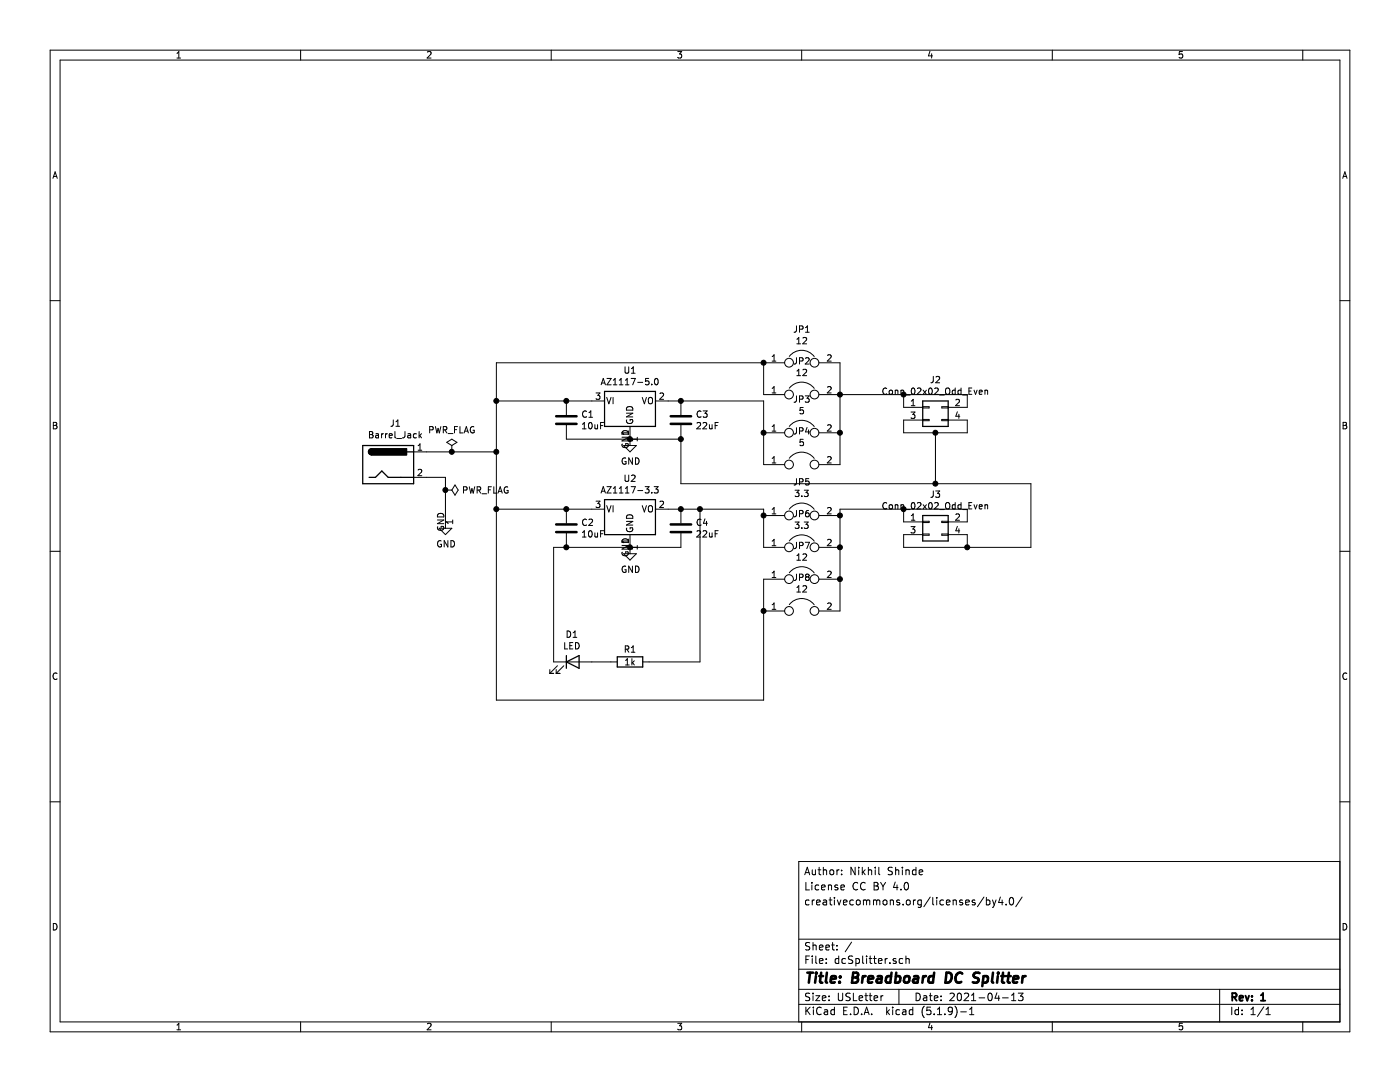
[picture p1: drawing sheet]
EESchema Schematic File Version 4
EELAYER 30 0
EELAYER END
$Descr USLetter 11000 8500
encoding utf-8
Sheet 1 1
Title "Breadboard DC Splitter"
Date "2021-04-13"
Rev "1"
Comp ""
Comment1 ""
Comment2 "creativecommons.org/licenses/by4.0/"
Comment3 "License CC BY 4.0"
Comment4 "Author: Nikhil Shinde"
$EndDescr
$Comp
L Connector:Barrel_Jack J1
U 1 1
P 3050 3650
F 0 "J1" H 3107 3975 50  0000 C CNN
F 1 "Barrel_Jack" H 3107 3884 50  0000 C CNN
F 2 "Connector_BarrelJack:BarrelJack_CLIFF_FC681465S_SMT_Horizontal" H 3100 3610 50  0001 C CNN
F 3 "https://www.mouser.in/datasheet/2/670/pj_102ah-1778518.pdf" H 3100 3610 50  0001 C CNN
F 4 "490-PJ-002AH-SMT-TR" H 3050 3650 50  0001 C CNN "Mouser"
	1    3050 3650
	1    0    0    -1  
$EndComp
$Comp
L Regulator_Linear:AZ1117-5.0 U1
U 1 1
P 4950 3150
F 0 "U1" H 4950 3392 50  0000 C CNN
F 1 "AZ1117-5.0" H 4950 3301 50  0000 C CNN
F 2 "Package_TO_SOT_SMD:SOT-223-3_TabPin2" H 4950 3400 50  0001 C CIN
F 3 "https://www.diodes.com/assets/Datasheets/AZ1117.pdf" H 4950 3150 50  0001 C CNN
F 4 "621-AZ1117CH2-5.0TRG" H 4950 3150 50  0001 C CNN "Mouser"
	1    4950 3150
	1    0    0    -1  
$EndComp
$Comp
L Regulator_Linear:AZ1117-3.3 U2
U 1 1
P 4950 4000
F 0 "U2" H 4950 4242 50  0000 C CNN
F 1 "AZ1117-3.3" H 4950 4151 50  0000 C CNN
F 2 "Package_TO_SOT_SMD:SOT-223-3_TabPin2" H 4950 4250 50  0001 C CIN
F 3 "https://www.diodes.com/assets/Datasheets/AZ1117.pdf" H 4950 4000 50  0001 C CNN
F 4 "621-AZ1117CR-3.3TRG1" H 4950 4000 50  0001 C CNN "Mouser"
	1    4950 4000
	1    0    0    -1  
$EndComp
$Comp
L Device:C C1
U 1 1
P 4450 3300
F 0 "C1" H 4565 3346 50  0000 L CNN
F 1 "10uF" H 4565 3255 50  0000 L CNN
F 2 "Capacitor_SMD:C_0805_2012Metric_Pad1.18x1.45mm_HandSolder" H 4488 3150 50  0001 C CNN
F 3 "~" H 4450 3300 50  0001 C CNN
F 4 "187-CL21A106KOQNNNG" H 4450 3300 50  0001 C CNN "Mouser"
	1    4450 3300
	1    0    0    -1  
$EndComp
$Comp
L Device:C C2
U 1 1
P 4450 4150
F 0 "C2" H 4565 4196 50  0000 L CNN
F 1 "10uF" H 4565 4105 50  0000 L CNN
F 2 "Capacitor_SMD:C_0805_2012Metric_Pad1.18x1.45mm_HandSolder" H 4488 4000 50  0001 C CNN
F 3 "~" H 4450 4150 50  0001 C CNN
F 4 "187-CL21A106KOQNNNG" H 4450 4150 50  0001 C CNN "Mouser"
	1    4450 4150
	1    0    0    -1  
$EndComp
$Comp
L Device:C C3
U 1 1
P 5350 3300
F 0 "C3" H 5465 3346 50  0000 L CNN
F 1 "22uF" H 5465 3255 50  0000 L CNN
F 2 "Capacitor_SMD:C_0805_2012Metric_Pad1.18x1.45mm_HandSolder" H 5388 3150 50  0001 C CNN
F 3 "~" H 5350 3300 50  0001 C CNN
F 4 "791-0805X226M6R3CT" H 5350 3300 50  0001 C CNN "Mouser"
	1    5350 3300
	1    0    0    -1  
$EndComp
$Comp
L Device:C C4
U 1 1
P 5350 4150
F 0 "C4" H 5465 4196 50  0000 L CNN
F 1 "22uF" H 5465 4105 50  0000 L CNN
F 2 "Capacitor_SMD:C_0805_2012Metric_Pad1.18x1.45mm_HandSolder" H 5388 4000 50  0001 C CNN
F 3 "~" H 5350 4150 50  0001 C CNN
F 4 "791-0805X226M6R3CT" H 5350 4150 50  0001 C CNN "Mouser"
	1    5350 4150
	1    0    0    -1  
$EndComp
Wire Wire Line
	4650 3150 4450 3150
Wire Wire Line
	4450 3150 3900 3150
Wire Wire Line
	3900 3150 3900 3550
Wire Wire Line
	3900 3550 3550 3550
Connection ~ 4450 3150
Wire Wire Line
	3900 3550 3900 4000
Wire Wire Line
	3900 4000 4450 4000
Connection ~ 3900 3550
Connection ~ 4450 4000
Wire Wire Line
	4450 4000 4650 4000
Wire Wire Line
	5250 3150 5350 3150
Wire Wire Line
	5250 4000 5350 4000
Wire Wire Line
	4450 4300 4950 4300
Connection ~ 4950 4300
Wire Wire Line
	4950 4300 5350 4300
Wire Wire Line
	4450 3450 4950 3450
Connection ~ 4950 3450
Wire Wire Line
	4950 3450 5350 3450
Wire Wire Line
	3350 3750 3500 3750
Wire Wire Line
	3500 3750 3500 3850
$Comp
L power:GND #PWR01
U 1 1
P 3500 4100
F 0 "#PWR01" H 3500 3850 50  0001 C CNN
F 1 "GND" H 3505 3927 50  0000 C CNN
F 2 "" H 3500 4100 50  0001 C CNN
F 3 "" H 3500 4100 50  0001 C CNN
	1    3500 4100
	1    0    0    -1  
$EndComp
$Comp
L power:GND #PWR03
U 1 1
P 4950 4300
F 0 "#PWR03" H 4950 4050 50  0001 C CNN
F 1 "GND" H 4955 4127 50  0000 C CNN
F 2 "" H 4950 4300 50  0001 C CNN
F 3 "" H 4950 4300 50  0001 C CNN
	1    4950 4300
	1    0    0    -1  
$EndComp
$Comp
L power:GND #PWR02
U 1 1
P 4950 3450
F 0 "#PWR02" H 4950 3200 50  0001 C CNN
F 1 "GND" H 4955 3277 50  0000 C CNN
F 2 "" H 4950 3450 50  0001 C CNN
F 3 "" H 4950 3450 50  0001 C CNN
	1    4950 3450
	1    0    0    -1  
$EndComp
$Comp
L Device:LED D1
U 1 1
P 4500 5200
F 0 "D1" H 4493 5417 50  0000 C CNN
F 1 "LED" H 4493 5326 50  0000 C CNN
F 2 "LED_THT:LED_D3.0mm" H 4500 5200 50  0001 C CNN
F 3 "~" H 4500 5200 50  0001 C CNN
	1    4500 5200
	1    0    0    -1  
$EndComp
$Comp
L Device:R R1
U 1 1
P 4950 5200
F 0 "R1" V 4850 5200 50  0000 C CNN
F 1 "1k" V 4950 5200 50  0000 C CNN
F 2 "Resistor_SMD:R_0805_2012Metric_Pad1.20x1.40mm_HandSolder" V 4880 5200 50  0001 C CNN
F 3 "~" H 4950 5200 50  0001 C CNN
	1    4950 5200
	0    1    1    0   
$EndComp
Wire Wire Line
	5350 4000 5500 4000
Wire Wire Line
	5500 5200 5100 5200
Connection ~ 5350 4000
Wire Wire Line
	4800 5200 4650 5200
Wire Wire Line
	4350 4300 4450 4300
Connection ~ 4450 4300
Wire Wire Line
	4350 4300 4350 5200
Wire Wire Line
	5500 4000 5500 5200
Wire Wire Line
	7100 3100 7600 3100
Wire Wire Line
	7600 3100 7600 3200
Wire Wire Line
	7600 3300 7600 3400
Wire Wire Line
	7600 3400 7350 3400
Wire Wire Line
	7100 3300 7100 3400
Wire Wire Line
	7600 4000 7600 4100
Wire Wire Line
	7100 4000 7100 4100
Wire Wire Line
	7100 4000 7600 4000
Wire Wire Line
	7100 4200 7100 4300
Wire Wire Line
	7600 4300 7600 4200
$Comp
L power:PWR_FLAG #FLG0101
U 1 1
P 3550 3550
F 0 "#FLG0101" H 3550 3625 50  0001 C CNN
F 1 "PWR_FLAG" H 3550 3723 50  0000 C CNN
F 2 "" H 3550 3550 50  0001 C CNN
F 3 "~" H 3550 3550 50  0001 C CNN
	1    3550 3550
	1    0    0    -1  
$EndComp
Connection ~ 3550 3550
Wire Wire Line
	3550 3550 3350 3550
$Comp
L power:PWR_FLAG #FLG0102
U 1 1
P 3500 3850
F 0 "#FLG0102" H 3500 3925 50  0001 C CNN
F 1 "PWR_FLAG" V 3500 3978 50  0000 L CNN
F 2 "" H 3500 3850 50  0001 C CNN
F 3 "~" H 3500 3850 50  0001 C CNN
	1    3500 3850
	0    1    1    0   
$EndComp
Connection ~ 3500 3850
Wire Wire Line
	3500 3850 3500 4100
Wire Wire Line
	6600 2850 6600 3100
Wire Wire Line
	6600 3100 7100 3100
Connection ~ 6600 3100
Connection ~ 7100 3100
Wire Wire Line
	7100 3100 7100 3200
Wire Wire Line
	6600 3400 6600 3650
Wire Wire Line
	6000 3100 6000 2850
Wire Wire Line
	6000 2850 3900 2850
Wire Wire Line
	3900 2850 3900 3150
Connection ~ 6000 2850
Connection ~ 3900 3150
Wire Wire Line
	6000 3400 6000 3650
Wire Wire Line
	6000 3400 6000 3150
Wire Wire Line
	6000 3150 5350 3150
Connection ~ 6000 3400
Connection ~ 5350 3150
Wire Wire Line
	7350 3400 7350 3800
Wire Wire Line
	7350 3800 5350 3800
Wire Wire Line
	5350 3800 5350 3450
Connection ~ 7350 3400
Wire Wire Line
	7350 3400 7100 3400
Connection ~ 5350 3450
Wire Wire Line
	6600 3400 6600 3100
Connection ~ 6600 3400
Wire Wire Line
	5500 4000 6000 4000
Connection ~ 5500 4000
Wire Wire Line
	6000 4000 6000 4050
Connection ~ 6000 4050
Wire Wire Line
	6000 4050 6000 4300
Wire Wire Line
	6600 4050 6600 4300
Connection ~ 6600 4300
Connection ~ 6600 4550
Wire Wire Line
	6600 4550 6600 4800
Wire Wire Line
	6600 4000 7100 4000
Connection ~ 6600 4050
Wire Wire Line
	6600 4050 6600 4000
Connection ~ 7100 4000
Wire Wire Line
	8100 4300 8100 3800
Wire Wire Line
	8100 3800 7350 3800
Wire Wire Line
	7100 4300 7600 4300
Wire Wire Line
	6600 4300 6600 4550
Connection ~ 7600 4300
Wire Wire Line
	7600 4300 8100 4300
Connection ~ 7350 3800
Wire Wire Line
	6000 4550 6000 4800
Wire Wire Line
	6000 4800 6000 5500
Wire Wire Line
	6000 5500 3900 5500
Wire Wire Line
	3900 5500 3900 4000
Connection ~ 6000 4800
Connection ~ 3900 4000
$Comp
L Device:Jumper JP7
U 1 1
P 6300 4550
F 0 "JP7" H 6300 4814 50  0000 C CNN
F 1 "12" H 6300 4723 50  0000 C CNN
F 2 "Connector_PinHeader_2.54mm:PinHeader_1x02_P2.54mm_Vertical" H 6300 4550 50  0001 C CNN
F 3 "~" H 6300 4550 50  0001 C CNN
F 4 "806-SX1100-B" H 6300 4550 50  0001 C CNN "Mouser"
	1    6300 4550
	1    0    0    -1  
$EndComp
$Comp
L Device:Jumper JP6
U 1 1
P 6300 4300
F 0 "JP6" H 6300 4564 50  0000 C CNN
F 1 "3.3" H 6300 4473 50  0000 C CNN
F 2 "Connector_PinHeader_2.54mm:PinHeader_1x02_P2.54mm_Vertical" H 6300 4300 50  0001 C CNN
F 3 "~" H 6300 4300 50  0001 C CNN
F 4 "806-SX1100-B" H 6300 4300 50  0001 C CNN "Mouser"
	1    6300 4300
	1    0    0    -1  
$EndComp
$Comp
L Device:Jumper JP5
U 1 1
P 6300 4050
F 0 "JP5" H 6300 4314 50  0000 C CNN
F 1 "3.3" H 6300 4223 50  0000 C CNN
F 2 "Connector_PinHeader_2.54mm:PinHeader_1x02_P2.54mm_Vertical" H 6300 4050 50  0001 C CNN
F 3 "~" H 6300 4050 50  0001 C CNN
F 4 "806-SX1100-B" H 6300 4050 50  0001 C CNN "Mouser"
	1    6300 4050
	1    0    0    -1  
$EndComp
$Comp
L Device:Jumper JP4
U 1 1
P 6300 3650
F 0 "JP4" H 6300 3914 50  0000 C CNN
F 1 "5" H 6300 3823 50  0000 C CNN
F 2 "Connector_PinHeader_2.54mm:PinHeader_1x02_P2.54mm_Vertical" H 6300 3650 50  0001 C CNN
F 3 "~" H 6300 3650 50  0001 C CNN
F 4 "806-SX1100-B" H 6300 3650 50  0001 C CNN "Mouser"
	1    6300 3650
	1    0    0    -1  
$EndComp
$Comp
L Device:Jumper JP3
U 1 1
P 6300 3400
F 0 "JP3" H 6300 3664 50  0000 C CNN
F 1 "5" H 6300 3573 50  0000 C CNN
F 2 "Connector_PinHeader_2.54mm:PinHeader_1x02_P2.54mm_Vertical" H 6300 3400 50  0001 C CNN
F 3 "~" H 6300 3400 50  0001 C CNN
F 4 "806-SX1100-B" H 6300 3400 50  0001 C CNN "Mouser"
	1    6300 3400
	1    0    0    -1  
$EndComp
$Comp
L Device:Jumper JP2
U 1 1
P 6300 3100
F 0 "JP2" H 6300 3364 50  0000 C CNN
F 1 "12" H 6300 3273 50  0000 C CNN
F 2 "Connector_PinHeader_2.54mm:PinHeader_1x02_P2.54mm_Vertical" H 6300 3100 50  0001 C CNN
F 3 "~" H 6300 3100 50  0001 C CNN
F 4 "806-SX1100-B" H 6300 3100 50  0001 C CNN "Mouser"
	1    6300 3100
	1    0    0    -1  
$EndComp
$Comp
L Device:Jumper JP1
U 1 1
P 6300 2850
F 0 "JP1" H 6300 3114 50  0000 C CNN
F 1 "12" H 6300 3023 50  0000 C CNN
F 2 "Connector_PinHeader_2.54mm:PinHeader_1x02_P2.54mm_Vertical" H 6300 2850 50  0001 C CNN
F 3 "~" H 6300 2850 50  0001 C CNN
F 4 "806-SX1100-B" H 6300 2850 50  0001 C CNN "Mouser"
	1    6300 2850
	1    0    0    -1  
$EndComp
$Comp
L Device:Jumper JP8
U 1 1
P 6300 4800
F 0 "JP8" H 6300 5064 50  0000 C CNN
F 1 "12" H 6300 4973 50  0000 C CNN
F 2 "Connector_PinHeader_2.54mm:PinHeader_1x02_P2.54mm_Vertical" H 6300 4800 50  0001 C CNN
F 3 "~" H 6300 4800 50  0001 C CNN
F 4 "806-SX1100-B" H 6300 4800 50  0001 C CNN "Mouser"
	1    6300 4800
	1    0    0    -1  
$EndComp
$Comp
L Connector_Generic:Conn_02x02_Odd_Even J2
U 1 1
P 7300 3200
F 0 "J2" H 7350 3417 50  0000 C CNN
F 1 "Conn_02x02_Odd_Even" H 7350 3326 50  0000 C CNN
F 2 "Connector_PinHeader_2.54mm:PinHeader_2x02_P2.54mm_Vertical" H 7300 3200 50  0001 C CNN
F 3 "~" H 7300 3200 50  0001 C CNN
	1    7300 3200
	1    0    0    -1  
$EndComp
$Comp
L Connector_Generic:Conn_02x02_Odd_Even J3
U 1 1
P 7300 4100
F 0 "J3" H 7350 4317 50  0000 C CNN
F 1 "Conn_02x02_Odd_Even" H 7350 4226 50  0000 C CNN
F 2 "Connector_PinHeader_2.54mm:PinHeader_2x02_P2.54mm_Vertical" H 7300 4100 50  0001 C CNN
F 3 "~" H 7300 4100 50  0001 C CNN
	1    7300 4100
	1    0    0    -1  
$EndComp
$EndSCHEMATC
